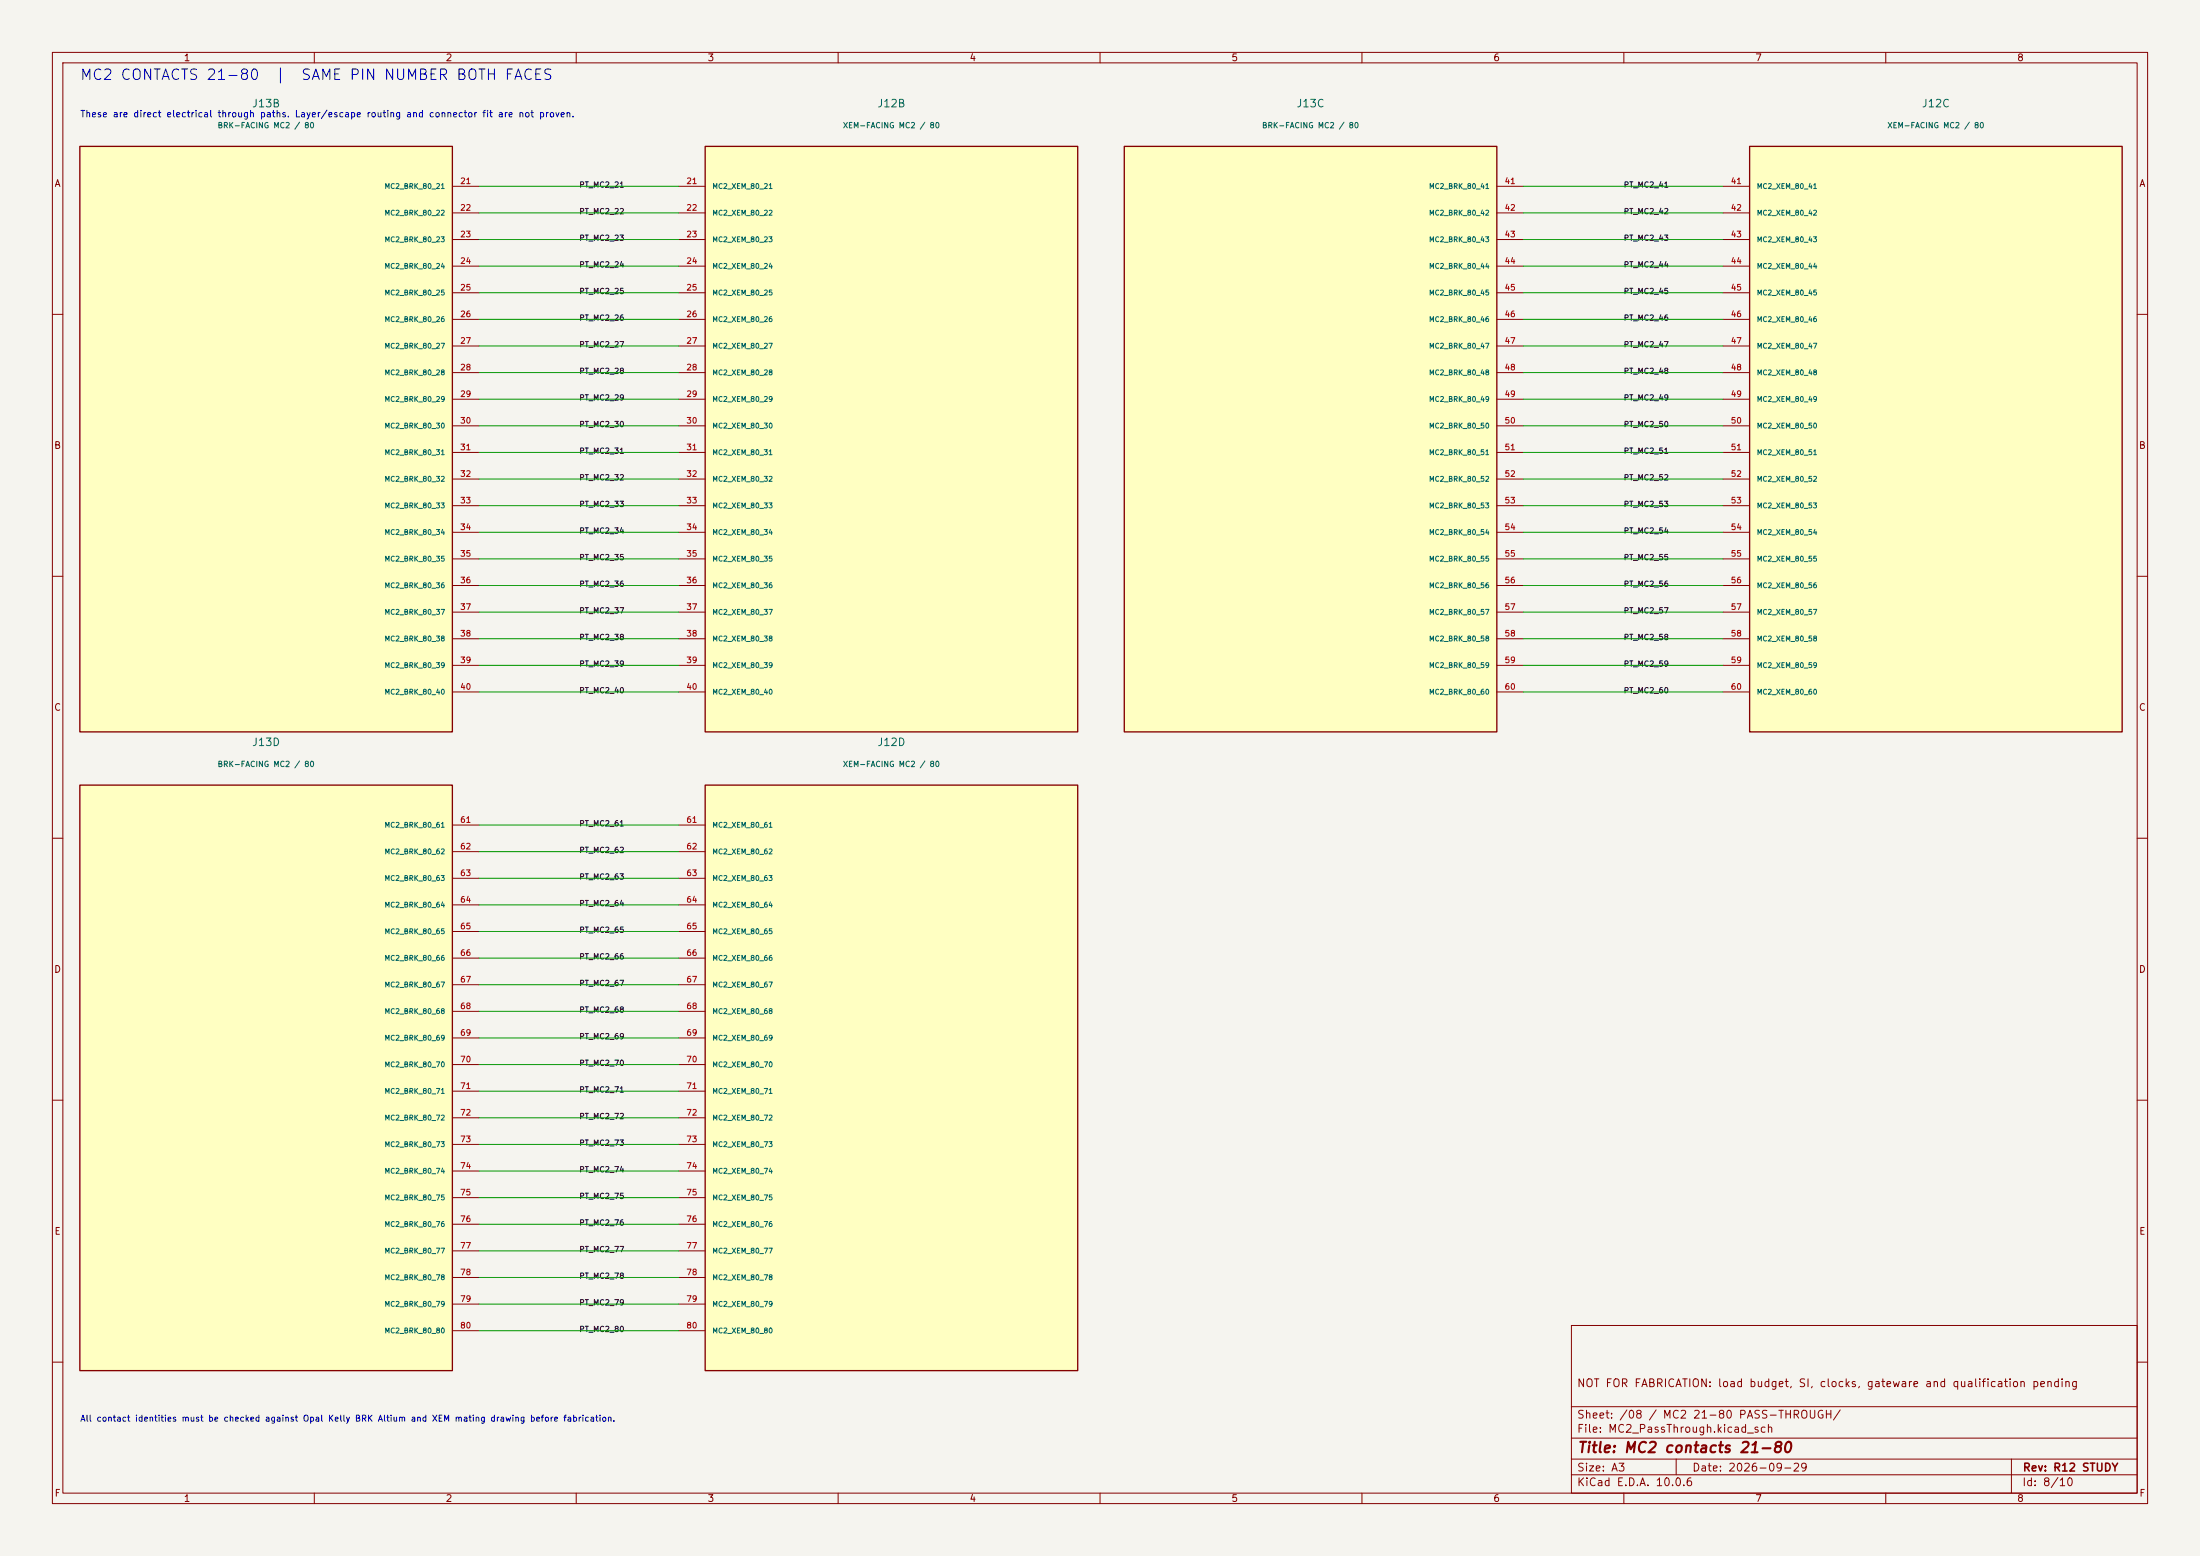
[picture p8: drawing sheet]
(kicad_sch
 (version 20260306)
 (generator "eeschema")
 (generator_version "10.0")
 (paper "A3")
 (title_block
  (title "MC2 contacts 21-80")
  (date "2026-09-29")
  (rev "R12 STUDY")
  (comment 1 "NOT FOR FABRICATION: load budget, SI, clocks, gateware and qualification pending"))
 (lib_symbols
  (symbol "AdapterR12:MC2_BRK_80"
   (pin_names
    (offset 1.27)) (exclude_from_sim yes) (in_bom yes) (on_board yes)
   (property "Reference" "J" (at 0 0 0) (effects (font (size 1.27 1.27))))
   (property "Value" "MC2_BRK_80" (at 0 0 0) (effects (font (size 1.27 1.27))))
   (symbol "MC2_BRK_80_1_1"
    (rectangle (start -35.56 55.88) (end 35.56 -55.88) (stroke (width 0.254) (type default)) (fill (type background)))
    (pin passive line (at 40.64 48.26 180) (length 5.08) (name "VDCIN" (effects (font (size 0.95 0.95)))) (number "1" (effects (font (size 1.1 1.1)))))
    (pin passive line (at 40.64 43.18 180) (length 5.08) (name "VDCIN" (effects (font (size 0.95 0.95)))) (number "2" (effects (font (size 1.1 1.1)))))
    (pin passive line (at 40.64 38.099999999999994 180) (length 5.08) (name "VDCIN" (effects (font (size 0.95 0.95)))) (number "3" (effects (font (size 1.1 1.1)))))
    (pin passive line (at 40.64 33.019999999999996 180) (length 5.08) (name "VDCIN" (effects (font (size 0.95 0.95)))) (number "4" (effects (font (size 1.1 1.1)))))
    (pin passive line (at 40.64 27.939999999999998 180) (length 5.08) (name "SYS_GND" (effects (font (size 0.95 0.95)))) (number "5" (effects (font (size 1.1 1.1)))))
    (pin passive line (at 40.64 22.86 180) (length 5.08) (name "SYS_GND" (effects (font (size 0.95 0.95)))) (number "6" (effects (font (size 1.1 1.1)))))
    (pin passive line (at 40.64 17.779999999999998 180) (length 5.08) (name "SYS_GND" (effects (font (size 0.95 0.95)))) (number "7" (effects (font (size 1.1 1.1)))))
    (pin passive line (at 40.64 12.699999999999996 180) (length 5.08) (name "SYS_GND" (effects (font (size 0.95 0.95)))) (number "8" (effects (font (size 1.1 1.1)))))
    (pin passive line (at 40.64 7.619999999999997 180) (length 5.08) (name "MC2_BRK_80_9" (effects (font (size 0.95 0.95)))) (number "9" (effects (font (size 1.1 1.1)))))
    (pin passive line (at 40.64 2.539999999999999 180) (length 5.08) (name "MC2_BRK_80_10" (effects (font (size 0.95 0.95)))) (number "10" (effects (font (size 1.1 1.1)))))
    (pin passive line (at 40.64 -2.539999999999999 180) (length 5.08) (name "MC2_BRK_80_11" (effects (font (size 0.95 0.95)))) (number "11" (effects (font (size 1.1 1.1)))))
    (pin passive line (at 40.64 -7.6200000000000045 180) (length 5.08) (name "MC2_BRK_80_12" (effects (font (size 0.95 0.95)))) (number "12" (effects (font (size 1.1 1.1)))))
    (pin passive line (at 40.64 -12.700000000000003 180) (length 5.08) (name "MC2_BRK_80_13" (effects (font (size 0.95 0.95)))) (number "13" (effects (font (size 1.1 1.1)))))
    (pin passive line (at 40.64 -17.78000000000001 180) (length 5.08) (name "MC2_BRK_80_14" (effects (font (size 0.95 0.95)))) (number "14" (effects (font (size 1.1 1.1)))))
    (pin passive line (at 40.64 -22.860000000000007 180) (length 5.08) (name "MC2_BRK_80_15" (effects (font (size 0.95 0.95)))) (number "15" (effects (font (size 1.1 1.1)))))
    (pin passive line (at 40.64 -27.940000000000005 180) (length 5.08) (name "MC2_BRK_80_16" (effects (font (size 0.95 0.95)))) (number "16" (effects (font (size 1.1 1.1)))))
    (pin passive line (at 40.64 -33.02 180) (length 5.08) (name "MC2_BRK_80_17" (effects (font (size 0.95 0.95)))) (number "17" (effects (font (size 1.1 1.1)))))
    (pin passive line (at 40.64 -38.1 180) (length 5.08) (name "MC2_BRK_80_18" (effects (font (size 0.95 0.95)))) (number "18" (effects (font (size 1.1 1.1)))))
    (pin passive line (at 40.64 -43.18 180) (length 5.08) (name "MC2_BRK_80_19" (effects (font (size 0.95 0.95)))) (number "19" (effects (font (size 1.1 1.1)))))
    (pin passive line (at 40.64 -48.26 180) (length 5.08) (name "MC2_BRK_80_20" (effects (font (size 0.95 0.95)))) (number "20" (effects (font (size 1.1 1.1))))))
   (symbol "MC2_BRK_80_2_1"
    (rectangle (start -35.56 55.88) (end 35.56 -55.88) (stroke (width 0.254) (type default)) (fill (type background)))
    (pin passive line (at 40.64 48.26 180) (length 5.08) (name "MC2_BRK_80_21" (effects (font (size 0.95 0.95)))) (number "21" (effects (font (size 1.1 1.1)))))
    (pin passive line (at 40.64 43.18 180) (length 5.08) (name "MC2_BRK_80_22" (effects (font (size 0.95 0.95)))) (number "22" (effects (font (size 1.1 1.1)))))
    (pin passive line (at 40.64 38.099999999999994 180) (length 5.08) (name "MC2_BRK_80_23" (effects (font (size 0.95 0.95)))) (number "23" (effects (font (size 1.1 1.1)))))
    (pin passive line (at 40.64 33.019999999999996 180) (length 5.08) (name "MC2_BRK_80_24" (effects (font (size 0.95 0.95)))) (number "24" (effects (font (size 1.1 1.1)))))
    (pin passive line (at 40.64 27.939999999999998 180) (length 5.08) (name "MC2_BRK_80_25" (effects (font (size 0.95 0.95)))) (number "25" (effects (font (size 1.1 1.1)))))
    (pin passive line (at 40.64 22.86 180) (length 5.08) (name "MC2_BRK_80_26" (effects (font (size 0.95 0.95)))) (number "26" (effects (font (size 1.1 1.1)))))
    (pin passive line (at 40.64 17.779999999999998 180) (length 5.08) (name "MC2_BRK_80_27" (effects (font (size 0.95 0.95)))) (number "27" (effects (font (size 1.1 1.1)))))
    (pin passive line (at 40.64 12.699999999999996 180) (length 5.08) (name "MC2_BRK_80_28" (effects (font (size 0.95 0.95)))) (number "28" (effects (font (size 1.1 1.1)))))
    (pin passive line (at 40.64 7.619999999999997 180) (length 5.08) (name "MC2_BRK_80_29" (effects (font (size 0.95 0.95)))) (number "29" (effects (font (size 1.1 1.1)))))
    (pin passive line (at 40.64 2.539999999999999 180) (length 5.08) (name "MC2_BRK_80_30" (effects (font (size 0.95 0.95)))) (number "30" (effects (font (size 1.1 1.1)))))
    (pin passive line (at 40.64 -2.539999999999999 180) (length 5.08) (name "MC2_BRK_80_31" (effects (font (size 0.95 0.95)))) (number "31" (effects (font (size 1.1 1.1)))))
    (pin passive line (at 40.64 -7.6200000000000045 180) (length 5.08) (name "MC2_BRK_80_32" (effects (font (size 0.95 0.95)))) (number "32" (effects (font (size 1.1 1.1)))))
    (pin passive line (at 40.64 -12.700000000000003 180) (length 5.08) (name "MC2_BRK_80_33" (effects (font (size 0.95 0.95)))) (number "33" (effects (font (size 1.1 1.1)))))
    (pin passive line (at 40.64 -17.78000000000001 180) (length 5.08) (name "MC2_BRK_80_34" (effects (font (size 0.95 0.95)))) (number "34" (effects (font (size 1.1 1.1)))))
    (pin passive line (at 40.64 -22.860000000000007 180) (length 5.08) (name "MC2_BRK_80_35" (effects (font (size 0.95 0.95)))) (number "35" (effects (font (size 1.1 1.1)))))
    (pin passive line (at 40.64 -27.940000000000005 180) (length 5.08) (name "MC2_BRK_80_36" (effects (font (size 0.95 0.95)))) (number "36" (effects (font (size 1.1 1.1)))))
    (pin passive line (at 40.64 -33.02 180) (length 5.08) (name "MC2_BRK_80_37" (effects (font (size 0.95 0.95)))) (number "37" (effects (font (size 1.1 1.1)))))
    (pin passive line (at 40.64 -38.1 180) (length 5.08) (name "MC2_BRK_80_38" (effects (font (size 0.95 0.95)))) (number "38" (effects (font (size 1.1 1.1)))))
    (pin passive line (at 40.64 -43.18 180) (length 5.08) (name "MC2_BRK_80_39" (effects (font (size 0.95 0.95)))) (number "39" (effects (font (size 1.1 1.1)))))
    (pin passive line (at 40.64 -48.26 180) (length 5.08) (name "MC2_BRK_80_40" (effects (font (size 0.95 0.95)))) (number "40" (effects (font (size 1.1 1.1))))))
   (symbol "MC2_BRK_80_3_1"
    (rectangle (start -35.56 55.88) (end 35.56 -55.88) (stroke (width 0.254) (type default)) (fill (type background)))
    (pin passive line (at 40.64 48.26 180) (length 5.08) (name "MC2_BRK_80_41" (effects (font (size 0.95 0.95)))) (number "41" (effects (font (size 1.1 1.1)))))
    (pin passive line (at 40.64 43.18 180) (length 5.08) (name "MC2_BRK_80_42" (effects (font (size 0.95 0.95)))) (number "42" (effects (font (size 1.1 1.1)))))
    (pin passive line (at 40.64 38.099999999999994 180) (length 5.08) (name "MC2_BRK_80_43" (effects (font (size 0.95 0.95)))) (number "43" (effects (font (size 1.1 1.1)))))
    (pin passive line (at 40.64 33.019999999999996 180) (length 5.08) (name "MC2_BRK_80_44" (effects (font (size 0.95 0.95)))) (number "44" (effects (font (size 1.1 1.1)))))
    (pin passive line (at 40.64 27.939999999999998 180) (length 5.08) (name "MC2_BRK_80_45" (effects (font (size 0.95 0.95)))) (number "45" (effects (font (size 1.1 1.1)))))
    (pin passive line (at 40.64 22.86 180) (length 5.08) (name "MC2_BRK_80_46" (effects (font (size 0.95 0.95)))) (number "46" (effects (font (size 1.1 1.1)))))
    (pin passive line (at 40.64 17.779999999999998 180) (length 5.08) (name "MC2_BRK_80_47" (effects (font (size 0.95 0.95)))) (number "47" (effects (font (size 1.1 1.1)))))
    (pin passive line (at 40.64 12.699999999999996 180) (length 5.08) (name "MC2_BRK_80_48" (effects (font (size 0.95 0.95)))) (number "48" (effects (font (size 1.1 1.1)))))
    (pin passive line (at 40.64 7.619999999999997 180) (length 5.08) (name "MC2_BRK_80_49" (effects (font (size 0.95 0.95)))) (number "49" (effects (font (size 1.1 1.1)))))
    (pin passive line (at 40.64 2.539999999999999 180) (length 5.08) (name "MC2_BRK_80_50" (effects (font (size 0.95 0.95)))) (number "50" (effects (font (size 1.1 1.1)))))
    (pin passive line (at 40.64 -2.539999999999999 180) (length 5.08) (name "MC2_BRK_80_51" (effects (font (size 0.95 0.95)))) (number "51" (effects (font (size 1.1 1.1)))))
    (pin passive line (at 40.64 -7.6200000000000045 180) (length 5.08) (name "MC2_BRK_80_52" (effects (font (size 0.95 0.95)))) (number "52" (effects (font (size 1.1 1.1)))))
    (pin passive line (at 40.64 -12.700000000000003 180) (length 5.08) (name "MC2_BRK_80_53" (effects (font (size 0.95 0.95)))) (number "53" (effects (font (size 1.1 1.1)))))
    (pin passive line (at 40.64 -17.78000000000001 180) (length 5.08) (name "MC2_BRK_80_54" (effects (font (size 0.95 0.95)))) (number "54" (effects (font (size 1.1 1.1)))))
    (pin passive line (at 40.64 -22.860000000000007 180) (length 5.08) (name "MC2_BRK_80_55" (effects (font (size 0.95 0.95)))) (number "55" (effects (font (size 1.1 1.1)))))
    (pin passive line (at 40.64 -27.940000000000005 180) (length 5.08) (name "MC2_BRK_80_56" (effects (font (size 0.95 0.95)))) (number "56" (effects (font (size 1.1 1.1)))))
    (pin passive line (at 40.64 -33.02 180) (length 5.08) (name "MC2_BRK_80_57" (effects (font (size 0.95 0.95)))) (number "57" (effects (font (size 1.1 1.1)))))
    (pin passive line (at 40.64 -38.1 180) (length 5.08) (name "MC2_BRK_80_58" (effects (font (size 0.95 0.95)))) (number "58" (effects (font (size 1.1 1.1)))))
    (pin passive line (at 40.64 -43.18 180) (length 5.08) (name "MC2_BRK_80_59" (effects (font (size 0.95 0.95)))) (number "59" (effects (font (size 1.1 1.1)))))
    (pin passive line (at 40.64 -48.26 180) (length 5.08) (name "MC2_BRK_80_60" (effects (font (size 0.95 0.95)))) (number "60" (effects (font (size 1.1 1.1))))))
   (symbol "MC2_BRK_80_4_1"
    (rectangle (start -35.56 55.88) (end 35.56 -55.88) (stroke (width 0.254) (type default)) (fill (type background)))
    (pin passive line (at 40.64 48.26 180) (length 5.08) (name "MC2_BRK_80_61" (effects (font (size 0.95 0.95)))) (number "61" (effects (font (size 1.1 1.1)))))
    (pin passive line (at 40.64 43.18 180) (length 5.08) (name "MC2_BRK_80_62" (effects (font (size 0.95 0.95)))) (number "62" (effects (font (size 1.1 1.1)))))
    (pin passive line (at 40.64 38.099999999999994 180) (length 5.08) (name "MC2_BRK_80_63" (effects (font (size 0.95 0.95)))) (number "63" (effects (font (size 1.1 1.1)))))
    (pin passive line (at 40.64 33.019999999999996 180) (length 5.08) (name "MC2_BRK_80_64" (effects (font (size 0.95 0.95)))) (number "64" (effects (font (size 1.1 1.1)))))
    (pin passive line (at 40.64 27.939999999999998 180) (length 5.08) (name "MC2_BRK_80_65" (effects (font (size 0.95 0.95)))) (number "65" (effects (font (size 1.1 1.1)))))
    (pin passive line (at 40.64 22.86 180) (length 5.08) (name "MC2_BRK_80_66" (effects (font (size 0.95 0.95)))) (number "66" (effects (font (size 1.1 1.1)))))
    (pin passive line (at 40.64 17.779999999999998 180) (length 5.08) (name "MC2_BRK_80_67" (effects (font (size 0.95 0.95)))) (number "67" (effects (font (size 1.1 1.1)))))
    (pin passive line (at 40.64 12.699999999999996 180) (length 5.08) (name "MC2_BRK_80_68" (effects (font (size 0.95 0.95)))) (number "68" (effects (font (size 1.1 1.1)))))
    (pin passive line (at 40.64 7.619999999999997 180) (length 5.08) (name "MC2_BRK_80_69" (effects (font (size 0.95 0.95)))) (number "69" (effects (font (size 1.1 1.1)))))
    (pin passive line (at 40.64 2.539999999999999 180) (length 5.08) (name "MC2_BRK_80_70" (effects (font (size 0.95 0.95)))) (number "70" (effects (font (size 1.1 1.1)))))
    (pin passive line (at 40.64 -2.539999999999999 180) (length 5.08) (name "MC2_BRK_80_71" (effects (font (size 0.95 0.95)))) (number "71" (effects (font (size 1.1 1.1)))))
    (pin passive line (at 40.64 -7.6200000000000045 180) (length 5.08) (name "MC2_BRK_80_72" (effects (font (size 0.95 0.95)))) (number "72" (effects (font (size 1.1 1.1)))))
    (pin passive line (at 40.64 -12.700000000000003 180) (length 5.08) (name "MC2_BRK_80_73" (effects (font (size 0.95 0.95)))) (number "73" (effects (font (size 1.1 1.1)))))
    (pin passive line (at 40.64 -17.78000000000001 180) (length 5.08) (name "MC2_BRK_80_74" (effects (font (size 0.95 0.95)))) (number "74" (effects (font (size 1.1 1.1)))))
    (pin passive line (at 40.64 -22.860000000000007 180) (length 5.08) (name "MC2_BRK_80_75" (effects (font (size 0.95 0.95)))) (number "75" (effects (font (size 1.1 1.1)))))
    (pin passive line (at 40.64 -27.940000000000005 180) (length 5.08) (name "MC2_BRK_80_76" (effects (font (size 0.95 0.95)))) (number "76" (effects (font (size 1.1 1.1)))))
    (pin passive line (at 40.64 -33.02 180) (length 5.08) (name "MC2_BRK_80_77" (effects (font (size 0.95 0.95)))) (number "77" (effects (font (size 1.1 1.1)))))
    (pin passive line (at 40.64 -38.1 180) (length 5.08) (name "MC2_BRK_80_78" (effects (font (size 0.95 0.95)))) (number "78" (effects (font (size 1.1 1.1)))))
    (pin passive line (at 40.64 -43.18 180) (length 5.08) (name "MC2_BRK_80_79" (effects (font (size 0.95 0.95)))) (number "79" (effects (font (size 1.1 1.1)))))
    (pin passive line (at 40.64 -48.26 180) (length 5.08) (name "MC2_BRK_80_80" (effects (font (size 0.95 0.95)))) (number "80" (effects (font (size 1.1 1.1)))))))
  (symbol "AdapterR12:MC2_XEM_80"
   (pin_names
    (offset 1.27)) (exclude_from_sim yes) (in_bom yes) (on_board yes)
   (property "Reference" "J" (at 0 0 0) (effects (font (size 1.27 1.27))))
   (property "Value" "MC2_XEM_80" (at 0 0 0) (effects (font (size 1.27 1.27))))
   (symbol "MC2_XEM_80_1_1"
    (rectangle (start -35.56 55.88) (end 35.56 -55.88) (stroke (width 0.254) (type default)) (fill (type background)))
    (pin passive line (at -40.64 48.26 0) (length 5.08) (name "VDCIN" (effects (font (size 0.95 0.95)))) (number "1" (effects (font (size 1.1 1.1)))))
    (pin passive line (at -40.64 43.18 0) (length 5.08) (name "VDCIN" (effects (font (size 0.95 0.95)))) (number "2" (effects (font (size 1.1 1.1)))))
    (pin passive line (at -40.64 38.099999999999994 0) (length 5.08) (name "VDCIN" (effects (font (size 0.95 0.95)))) (number "3" (effects (font (size 1.1 1.1)))))
    (pin passive line (at -40.64 33.019999999999996 0) (length 5.08) (name "VDCIN" (effects (font (size 0.95 0.95)))) (number "4" (effects (font (size 1.1 1.1)))))
    (pin passive line (at -40.64 27.939999999999998 0) (length 5.08) (name "SYS_GND" (effects (font (size 0.95 0.95)))) (number "5" (effects (font (size 1.1 1.1)))))
    (pin passive line (at -40.64 22.86 0) (length 5.08) (name "SYS_GND" (effects (font (size 0.95 0.95)))) (number "6" (effects (font (size 1.1 1.1)))))
    (pin passive line (at -40.64 17.779999999999998 0) (length 5.08) (name "SYS_GND" (effects (font (size 0.95 0.95)))) (number "7" (effects (font (size 1.1 1.1)))))
    (pin passive line (at -40.64 12.699999999999996 0) (length 5.08) (name "SYS_GND" (effects (font (size 0.95 0.95)))) (number "8" (effects (font (size 1.1 1.1)))))
    (pin passive line (at -40.64 7.619999999999997 0) (length 5.08) (name "MC2_XEM_80_9" (effects (font (size 0.95 0.95)))) (number "9" (effects (font (size 1.1 1.1)))))
    (pin passive line (at -40.64 2.539999999999999 0) (length 5.08) (name "MC2_XEM_80_10" (effects (font (size 0.95 0.95)))) (number "10" (effects (font (size 1.1 1.1)))))
    (pin passive line (at -40.64 -2.539999999999999 0) (length 5.08) (name "MC2_XEM_80_11" (effects (font (size 0.95 0.95)))) (number "11" (effects (font (size 1.1 1.1)))))
    (pin passive line (at -40.64 -7.6200000000000045 0) (length 5.08) (name "MC2_XEM_80_12" (effects (font (size 0.95 0.95)))) (number "12" (effects (font (size 1.1 1.1)))))
    (pin passive line (at -40.64 -12.700000000000003 0) (length 5.08) (name "MC2_XEM_80_13" (effects (font (size 0.95 0.95)))) (number "13" (effects (font (size 1.1 1.1)))))
    (pin passive line (at -40.64 -17.78000000000001 0) (length 5.08) (name "MC2_XEM_80_14" (effects (font (size 0.95 0.95)))) (number "14" (effects (font (size 1.1 1.1)))))
    (pin passive line (at -40.64 -22.860000000000007 0) (length 5.08) (name "MC2_XEM_80_15" (effects (font (size 0.95 0.95)))) (number "15" (effects (font (size 1.1 1.1)))))
    (pin passive line (at -40.64 -27.940000000000005 0) (length 5.08) (name "MC2_XEM_80_16" (effects (font (size 0.95 0.95)))) (number "16" (effects (font (size 1.1 1.1)))))
    (pin passive line (at -40.64 -33.02 0) (length 5.08) (name "MC2_XEM_80_17" (effects (font (size 0.95 0.95)))) (number "17" (effects (font (size 1.1 1.1)))))
    (pin passive line (at -40.64 -38.1 0) (length 5.08) (name "MC2_XEM_80_18" (effects (font (size 0.95 0.95)))) (number "18" (effects (font (size 1.1 1.1)))))
    (pin passive line (at -40.64 -43.18 0) (length 5.08) (name "MC2_XEM_80_19" (effects (font (size 0.95 0.95)))) (number "19" (effects (font (size 1.1 1.1)))))
    (pin passive line (at -40.64 -48.26 0) (length 5.08) (name "MC2_XEM_80_20" (effects (font (size 0.95 0.95)))) (number "20" (effects (font (size 1.1 1.1))))))
   (symbol "MC2_XEM_80_2_1"
    (rectangle (start -35.56 55.88) (end 35.56 -55.88) (stroke (width 0.254) (type default)) (fill (type background)))
    (pin passive line (at -40.64 48.26 0) (length 5.08) (name "MC2_XEM_80_21" (effects (font (size 0.95 0.95)))) (number "21" (effects (font (size 1.1 1.1)))))
    (pin passive line (at -40.64 43.18 0) (length 5.08) (name "MC2_XEM_80_22" (effects (font (size 0.95 0.95)))) (number "22" (effects (font (size 1.1 1.1)))))
    (pin passive line (at -40.64 38.099999999999994 0) (length 5.08) (name "MC2_XEM_80_23" (effects (font (size 0.95 0.95)))) (number "23" (effects (font (size 1.1 1.1)))))
    (pin passive line (at -40.64 33.019999999999996 0) (length 5.08) (name "MC2_XEM_80_24" (effects (font (size 0.95 0.95)))) (number "24" (effects (font (size 1.1 1.1)))))
    (pin passive line (at -40.64 27.939999999999998 0) (length 5.08) (name "MC2_XEM_80_25" (effects (font (size 0.95 0.95)))) (number "25" (effects (font (size 1.1 1.1)))))
    (pin passive line (at -40.64 22.86 0) (length 5.08) (name "MC2_XEM_80_26" (effects (font (size 0.95 0.95)))) (number "26" (effects (font (size 1.1 1.1)))))
    (pin passive line (at -40.64 17.779999999999998 0) (length 5.08) (name "MC2_XEM_80_27" (effects (font (size 0.95 0.95)))) (number "27" (effects (font (size 1.1 1.1)))))
    (pin passive line (at -40.64 12.699999999999996 0) (length 5.08) (name "MC2_XEM_80_28" (effects (font (size 0.95 0.95)))) (number "28" (effects (font (size 1.1 1.1)))))
    (pin passive line (at -40.64 7.619999999999997 0) (length 5.08) (name "MC2_XEM_80_29" (effects (font (size 0.95 0.95)))) (number "29" (effects (font (size 1.1 1.1)))))
    (pin passive line (at -40.64 2.539999999999999 0) (length 5.08) (name "MC2_XEM_80_30" (effects (font (size 0.95 0.95)))) (number "30" (effects (font (size 1.1 1.1)))))
    (pin passive line (at -40.64 -2.539999999999999 0) (length 5.08) (name "MC2_XEM_80_31" (effects (font (size 0.95 0.95)))) (number "31" (effects (font (size 1.1 1.1)))))
    (pin passive line (at -40.64 -7.6200000000000045 0) (length 5.08) (name "MC2_XEM_80_32" (effects (font (size 0.95 0.95)))) (number "32" (effects (font (size 1.1 1.1)))))
    (pin passive line (at -40.64 -12.700000000000003 0) (length 5.08) (name "MC2_XEM_80_33" (effects (font (size 0.95 0.95)))) (number "33" (effects (font (size 1.1 1.1)))))
    (pin passive line (at -40.64 -17.78000000000001 0) (length 5.08) (name "MC2_XEM_80_34" (effects (font (size 0.95 0.95)))) (number "34" (effects (font (size 1.1 1.1)))))
    (pin passive line (at -40.64 -22.860000000000007 0) (length 5.08) (name "MC2_XEM_80_35" (effects (font (size 0.95 0.95)))) (number "35" (effects (font (size 1.1 1.1)))))
    (pin passive line (at -40.64 -27.940000000000005 0) (length 5.08) (name "MC2_XEM_80_36" (effects (font (size 0.95 0.95)))) (number "36" (effects (font (size 1.1 1.1)))))
    (pin passive line (at -40.64 -33.02 0) (length 5.08) (name "MC2_XEM_80_37" (effects (font (size 0.95 0.95)))) (number "37" (effects (font (size 1.1 1.1)))))
    (pin passive line (at -40.64 -38.1 0) (length 5.08) (name "MC2_XEM_80_38" (effects (font (size 0.95 0.95)))) (number "38" (effects (font (size 1.1 1.1)))))
    (pin passive line (at -40.64 -43.18 0) (length 5.08) (name "MC2_XEM_80_39" (effects (font (size 0.95 0.95)))) (number "39" (effects (font (size 1.1 1.1)))))
    (pin passive line (at -40.64 -48.26 0) (length 5.08) (name "MC2_XEM_80_40" (effects (font (size 0.95 0.95)))) (number "40" (effects (font (size 1.1 1.1))))))
   (symbol "MC2_XEM_80_3_1"
    (rectangle (start -35.56 55.88) (end 35.56 -55.88) (stroke (width 0.254) (type default)) (fill (type background)))
    (pin passive line (at -40.64 48.26 0) (length 5.08) (name "MC2_XEM_80_41" (effects (font (size 0.95 0.95)))) (number "41" (effects (font (size 1.1 1.1)))))
    (pin passive line (at -40.64 43.18 0) (length 5.08) (name "MC2_XEM_80_42" (effects (font (size 0.95 0.95)))) (number "42" (effects (font (size 1.1 1.1)))))
    (pin passive line (at -40.64 38.099999999999994 0) (length 5.08) (name "MC2_XEM_80_43" (effects (font (size 0.95 0.95)))) (number "43" (effects (font (size 1.1 1.1)))))
    (pin passive line (at -40.64 33.019999999999996 0) (length 5.08) (name "MC2_XEM_80_44" (effects (font (size 0.95 0.95)))) (number "44" (effects (font (size 1.1 1.1)))))
    (pin passive line (at -40.64 27.939999999999998 0) (length 5.08) (name "MC2_XEM_80_45" (effects (font (size 0.95 0.95)))) (number "45" (effects (font (size 1.1 1.1)))))
    (pin passive line (at -40.64 22.86 0) (length 5.08) (name "MC2_XEM_80_46" (effects (font (size 0.95 0.95)))) (number "46" (effects (font (size 1.1 1.1)))))
    (pin passive line (at -40.64 17.779999999999998 0) (length 5.08) (name "MC2_XEM_80_47" (effects (font (size 0.95 0.95)))) (number "47" (effects (font (size 1.1 1.1)))))
    (pin passive line (at -40.64 12.699999999999996 0) (length 5.08) (name "MC2_XEM_80_48" (effects (font (size 0.95 0.95)))) (number "48" (effects (font (size 1.1 1.1)))))
    (pin passive line (at -40.64 7.619999999999997 0) (length 5.08) (name "MC2_XEM_80_49" (effects (font (size 0.95 0.95)))) (number "49" (effects (font (size 1.1 1.1)))))
    (pin passive line (at -40.64 2.539999999999999 0) (length 5.08) (name "MC2_XEM_80_50" (effects (font (size 0.95 0.95)))) (number "50" (effects (font (size 1.1 1.1)))))
    (pin passive line (at -40.64 -2.539999999999999 0) (length 5.08) (name "MC2_XEM_80_51" (effects (font (size 0.95 0.95)))) (number "51" (effects (font (size 1.1 1.1)))))
    (pin passive line (at -40.64 -7.6200000000000045 0) (length 5.08) (name "MC2_XEM_80_52" (effects (font (size 0.95 0.95)))) (number "52" (effects (font (size 1.1 1.1)))))
    (pin passive line (at -40.64 -12.700000000000003 0) (length 5.08) (name "MC2_XEM_80_53" (effects (font (size 0.95 0.95)))) (number "53" (effects (font (size 1.1 1.1)))))
    (pin passive line (at -40.64 -17.78000000000001 0) (length 5.08) (name "MC2_XEM_80_54" (effects (font (size 0.95 0.95)))) (number "54" (effects (font (size 1.1 1.1)))))
    (pin passive line (at -40.64 -22.860000000000007 0) (length 5.08) (name "MC2_XEM_80_55" (effects (font (size 0.95 0.95)))) (number "55" (effects (font (size 1.1 1.1)))))
    (pin passive line (at -40.64 -27.940000000000005 0) (length 5.08) (name "MC2_XEM_80_56" (effects (font (size 0.95 0.95)))) (number "56" (effects (font (size 1.1 1.1)))))
    (pin passive line (at -40.64 -33.02 0) (length 5.08) (name "MC2_XEM_80_57" (effects (font (size 0.95 0.95)))) (number "57" (effects (font (size 1.1 1.1)))))
    (pin passive line (at -40.64 -38.1 0) (length 5.08) (name "MC2_XEM_80_58" (effects (font (size 0.95 0.95)))) (number "58" (effects (font (size 1.1 1.1)))))
    (pin passive line (at -40.64 -43.18 0) (length 5.08) (name "MC2_XEM_80_59" (effects (font (size 0.95 0.95)))) (number "59" (effects (font (size 1.1 1.1)))))
    (pin passive line (at -40.64 -48.26 0) (length 5.08) (name "MC2_XEM_80_60" (effects (font (size 0.95 0.95)))) (number "60" (effects (font (size 1.1 1.1))))))
   (symbol "MC2_XEM_80_4_1"
    (rectangle (start -35.56 55.88) (end 35.56 -55.88) (stroke (width 0.254) (type default)) (fill (type background)))
    (pin passive line (at -40.64 48.26 0) (length 5.08) (name "MC2_XEM_80_61" (effects (font (size 0.95 0.95)))) (number "61" (effects (font (size 1.1 1.1)))))
    (pin passive line (at -40.64 43.18 0) (length 5.08) (name "MC2_XEM_80_62" (effects (font (size 0.95 0.95)))) (number "62" (effects (font (size 1.1 1.1)))))
    (pin passive line (at -40.64 38.099999999999994 0) (length 5.08) (name "MC2_XEM_80_63" (effects (font (size 0.95 0.95)))) (number "63" (effects (font (size 1.1 1.1)))))
    (pin passive line (at -40.64 33.019999999999996 0) (length 5.08) (name "MC2_XEM_80_64" (effects (font (size 0.95 0.95)))) (number "64" (effects (font (size 1.1 1.1)))))
    (pin passive line (at -40.64 27.939999999999998 0) (length 5.08) (name "MC2_XEM_80_65" (effects (font (size 0.95 0.95)))) (number "65" (effects (font (size 1.1 1.1)))))
    (pin passive line (at -40.64 22.86 0) (length 5.08) (name "MC2_XEM_80_66" (effects (font (size 0.95 0.95)))) (number "66" (effects (font (size 1.1 1.1)))))
    (pin passive line (at -40.64 17.779999999999998 0) (length 5.08) (name "MC2_XEM_80_67" (effects (font (size 0.95 0.95)))) (number "67" (effects (font (size 1.1 1.1)))))
    (pin passive line (at -40.64 12.699999999999996 0) (length 5.08) (name "MC2_XEM_80_68" (effects (font (size 0.95 0.95)))) (number "68" (effects (font (size 1.1 1.1)))))
    (pin passive line (at -40.64 7.619999999999997 0) (length 5.08) (name "MC2_XEM_80_69" (effects (font (size 0.95 0.95)))) (number "69" (effects (font (size 1.1 1.1)))))
    (pin passive line (at -40.64 2.539999999999999 0) (length 5.08) (name "MC2_XEM_80_70" (effects (font (size 0.95 0.95)))) (number "70" (effects (font (size 1.1 1.1)))))
    (pin passive line (at -40.64 -2.539999999999999 0) (length 5.08) (name "MC2_XEM_80_71" (effects (font (size 0.95 0.95)))) (number "71" (effects (font (size 1.1 1.1)))))
    (pin passive line (at -40.64 -7.6200000000000045 0) (length 5.08) (name "MC2_XEM_80_72" (effects (font (size 0.95 0.95)))) (number "72" (effects (font (size 1.1 1.1)))))
    (pin passive line (at -40.64 -12.700000000000003 0) (length 5.08) (name "MC2_XEM_80_73" (effects (font (size 0.95 0.95)))) (number "73" (effects (font (size 1.1 1.1)))))
    (pin passive line (at -40.64 -17.78000000000001 0) (length 5.08) (name "MC2_XEM_80_74" (effects (font (size 0.95 0.95)))) (number "74" (effects (font (size 1.1 1.1)))))
    (pin passive line (at -40.64 -22.860000000000007 0) (length 5.08) (name "MC2_XEM_80_75" (effects (font (size 0.95 0.95)))) (number "75" (effects (font (size 1.1 1.1)))))
    (pin passive line (at -40.64 -27.940000000000005 0) (length 5.08) (name "MC2_XEM_80_76" (effects (font (size 0.95 0.95)))) (number "76" (effects (font (size 1.1 1.1)))))
    (pin passive line (at -40.64 -33.02 0) (length 5.08) (name "MC2_XEM_80_77" (effects (font (size 0.95 0.95)))) (number "77" (effects (font (size 1.1 1.1)))))
    (pin passive line (at -40.64 -38.1 0) (length 5.08) (name "MC2_XEM_80_78" (effects (font (size 0.95 0.95)))) (number "78" (effects (font (size 1.1 1.1)))))
    (pin passive line (at -40.64 -43.18 0) (length 5.08) (name "MC2_XEM_80_79" (effects (font (size 0.95 0.95)))) (number "79" (effects (font (size 1.1 1.1)))))
    (pin passive line (at -40.64 -48.26 0) (length 5.08) (name "MC2_XEM_80_80" (effects (font (size 0.95 0.95)))) (number "80" (effects (font (size 1.1 1.1))))))))
 (text "MC2 CONTACTS 21-80  |  SAME PIN NUMBER BOTH FACES" (at 15.24 14.5 0) (effects (font (size 2.0 2.0)) (justify left)))
 (text "These are direct electrical through paths. Layer/escape routing and connector fit are not proven." (at 15.24 22 0) (effects (font (size 1.25 1.25)) (justify left)))
 (symbol
  (lib_id "AdapterR12:MC2_BRK_80") (at 50.8 83.82 0) (unit 2) (exclude_from_sim yes) (in_bom yes) (on_board yes) (dnp no)
  (property "Reference" "J13" (at 50.8 19.73999999999999 0) (effects (font (size 1.45 1.45))))
  (property "Value" "BRK-FACING MC2 / 80" (at 50.8 23.93999999999999 0) (effects (font (size 1.04 1.04))))
  (property "Footprint" "AdapterR8:BSE_040_01_Bottom_SamtecDrawing" (at 50.8 83.82 0) (hide yes) (effects (font (size 1.27 1.27))))
  (property "Status" "R12 SINGLE-LINK STUDY / not fabrication-qualified" (at 50.8 83.82 0) (hide yes) (effects (font (size 1.27 1.27)))) (pin "21") (pin "22") (pin "23") (pin "24") (pin "25") (pin "26") (pin "27") (pin "28") (pin "29") (pin "30") (pin "31") (pin "32") (pin "33") (pin "34") (pin "35") (pin "36") (pin "37") (pin "38") (pin "39") (pin "40"))
 (symbol
  (lib_id "AdapterR12:MC2_XEM_80") (at 170.18 83.82 0) (unit 2) (exclude_from_sim yes) (in_bom yes) (on_board yes) (dnp no)
  (property "Reference" "J12" (at 170.18 19.73999999999999 0) (effects (font (size 1.45 1.45))))
  (property "Value" "XEM-FACING MC2 / 80" (at 170.18 23.93999999999999 0) (effects (font (size 1.04 1.04))))
  (property "Footprint" "AdapterR8:BTE_040_01_Top_OpalKelly" (at 170.18 83.82 0) (hide yes) (effects (font (size 1.27 1.27))))
  (property "Status" "R12 SINGLE-LINK STUDY / not fabrication-qualified" (at 170.18 83.82 0) (hide yes) (effects (font (size 1.27 1.27)))) (pin "21") (pin "22") (pin "23") (pin "24") (pin "25") (pin "26") (pin "27") (pin "28") (pin "29") (pin "30") (pin "31") (pin "32") (pin "33") (pin "34") (pin "35") (pin "36") (pin "37") (pin "38") (pin "39") (pin "40"))
 (wire (pts (xy 91.44 35.56) (xy 129.54 35.56)) (stroke (width 0) (type default)))
 (label "PT_MC2_21" (at 110.49 35.56 0) (effects (font (size 1.04 1.04)) (justify left)))
 (wire (pts (xy 91.44 40.64) (xy 129.54 40.64)) (stroke (width 0) (type default)))
 (label "PT_MC2_22" (at 110.49 40.64 0) (effects (font (size 1.04 1.04)) (justify left)))
 (wire (pts (xy 91.44 45.72) (xy 129.54 45.72)) (stroke (width 0) (type default)))
 (label "PT_MC2_23" (at 110.49 45.72 0) (effects (font (size 1.04 1.04)) (justify left)))
 (wire (pts (xy 91.44 50.8) (xy 129.54 50.8)) (stroke (width 0) (type default)))
 (label "PT_MC2_24" (at 110.49 50.8 0) (effects (font (size 1.04 1.04)) (justify left)))
 (wire (pts (xy 91.44 55.88) (xy 129.54 55.88)) (stroke (width 0) (type default)))
 (label "PT_MC2_25" (at 110.49 55.88 0) (effects (font (size 1.04 1.04)) (justify left)))
 (wire (pts (xy 91.44 60.96) (xy 129.54 60.96)) (stroke (width 0) (type default)))
 (label "PT_MC2_26" (at 110.49 60.96 0) (effects (font (size 1.04 1.04)) (justify left)))
 (wire (pts (xy 91.44 66.04) (xy 129.54 66.04)) (stroke (width 0) (type default)))
 (label "PT_MC2_27" (at 110.49 66.04 0) (effects (font (size 1.04 1.04)) (justify left)))
 (wire (pts (xy 91.44 71.12) (xy 129.54 71.12)) (stroke (width 0) (type default)))
 (label "PT_MC2_28" (at 110.49 71.12 0) (effects (font (size 1.04 1.04)) (justify left)))
 (wire (pts (xy 91.44 76.2) (xy 129.54 76.2)) (stroke (width 0) (type default)))
 (label "PT_MC2_29" (at 110.49 76.2 0) (effects (font (size 1.04 1.04)) (justify left)))
 (wire (pts (xy 91.44 81.28) (xy 129.54 81.28)) (stroke (width 0) (type default)))
 (label "PT_MC2_30" (at 110.49 81.28 0) (effects (font (size 1.04 1.04)) (justify left)))
 (wire (pts (xy 91.44 86.36) (xy 129.54 86.36)) (stroke (width 0) (type default)))
 (label "PT_MC2_31" (at 110.49 86.36 0) (effects (font (size 1.04 1.04)) (justify left)))
 (wire (pts (xy 91.44 91.44) (xy 129.54 91.44)) (stroke (width 0) (type default)))
 (label "PT_MC2_32" (at 110.49 91.44 0) (effects (font (size 1.04 1.04)) (justify left)))
 (wire (pts (xy 91.44 96.52) (xy 129.54 96.52)) (stroke (width 0) (type default)))
 (label "PT_MC2_33" (at 110.49 96.52 0) (effects (font (size 1.04 1.04)) (justify left)))
 (wire (pts (xy 91.44 101.6) (xy 129.54 101.6)) (stroke (width 0) (type default)))
 (label "PT_MC2_34" (at 110.49 101.6 0) (effects (font (size 1.04 1.04)) (justify left)))
 (wire (pts (xy 91.44 106.68) (xy 129.54 106.68)) (stroke (width 0) (type default)))
 (label "PT_MC2_35" (at 110.49 106.68 0) (effects (font (size 1.04 1.04)) (justify left)))
 (wire (pts (xy 91.44 111.76) (xy 129.54 111.76)) (stroke (width 0) (type default)))
 (label "PT_MC2_36" (at 110.49 111.76 0) (effects (font (size 1.04 1.04)) (justify left)))
 (wire (pts (xy 91.44 116.84) (xy 129.54 116.84)) (stroke (width 0) (type default)))
 (label "PT_MC2_37" (at 110.49 116.84 0) (effects (font (size 1.04 1.04)) (justify left)))
 (wire (pts (xy 91.44 121.92) (xy 129.54 121.92)) (stroke (width 0) (type default)))
 (label "PT_MC2_38" (at 110.49 121.92 0) (effects (font (size 1.04 1.04)) (justify left)))
 (wire (pts (xy 91.44 127.0) (xy 129.54 127.0)) (stroke (width 0) (type default)))
 (label "PT_MC2_39" (at 110.49 127.0 0) (effects (font (size 1.04 1.04)) (justify left)))
 (wire (pts (xy 91.44 132.08) (xy 129.54 132.08)) (stroke (width 0) (type default)))
 (label "PT_MC2_40" (at 110.49 132.08 0) (effects (font (size 1.04 1.04)) (justify left)))
 (symbol
  (lib_id "AdapterR12:MC2_BRK_80") (at 250.19 83.82 0) (unit 3) (exclude_from_sim yes) (in_bom yes) (on_board yes) (dnp no)
  (property "Reference" "J13" (at 250.19 19.73999999999999 0) (effects (font (size 1.45 1.45))))
  (property "Value" "BRK-FACING MC2 / 80" (at 250.19 23.93999999999999 0) (effects (font (size 1.04 1.04))))
  (property "Footprint" "AdapterR8:BSE_040_01_Bottom_SamtecDrawing" (at 250.19 83.82 0) (hide yes) (effects (font (size 1.27 1.27))))
  (property "Status" "R12 SINGLE-LINK STUDY / not fabrication-qualified" (at 250.19 83.82 0) (hide yes) (effects (font (size 1.27 1.27)))) (pin "41") (pin "42") (pin "43") (pin "44") (pin "45") (pin "46") (pin "47") (pin "48") (pin "49") (pin "50") (pin "51") (pin "52") (pin "53") (pin "54") (pin "55") (pin "56") (pin "57") (pin "58") (pin "59") (pin "60"))
 (symbol
  (lib_id "AdapterR12:MC2_XEM_80") (at 369.57 83.82 0) (unit 3) (exclude_from_sim yes) (in_bom yes) (on_board yes) (dnp no)
  (property "Reference" "J12" (at 369.57 19.73999999999999 0) (effects (font (size 1.45 1.45))))
  (property "Value" "XEM-FACING MC2 / 80" (at 369.57 23.93999999999999 0) (effects (font (size 1.04 1.04))))
  (property "Footprint" "AdapterR8:BTE_040_01_Top_OpalKelly" (at 369.57 83.82 0) (hide yes) (effects (font (size 1.27 1.27))))
  (property "Status" "R12 SINGLE-LINK STUDY / not fabrication-qualified" (at 369.57 83.82 0) (hide yes) (effects (font (size 1.27 1.27)))) (pin "41") (pin "42") (pin "43") (pin "44") (pin "45") (pin "46") (pin "47") (pin "48") (pin "49") (pin "50") (pin "51") (pin "52") (pin "53") (pin "54") (pin "55") (pin "56") (pin "57") (pin "58") (pin "59") (pin "60"))
 (wire (pts (xy 290.83 35.56) (xy 328.93 35.56)) (stroke (width 0) (type default)))
 (label "PT_MC2_41" (at 309.88 35.56 0) (effects (font (size 1.04 1.04)) (justify left)))
 (wire (pts (xy 290.83 40.64) (xy 328.93 40.64)) (stroke (width 0) (type default)))
 (label "PT_MC2_42" (at 309.88 40.64 0) (effects (font (size 1.04 1.04)) (justify left)))
 (wire (pts (xy 290.83 45.72) (xy 328.93 45.72)) (stroke (width 0) (type default)))
 (label "PT_MC2_43" (at 309.88 45.72 0) (effects (font (size 1.04 1.04)) (justify left)))
 (wire (pts (xy 290.83 50.8) (xy 328.93 50.8)) (stroke (width 0) (type default)))
 (label "PT_MC2_44" (at 309.88 50.8 0) (effects (font (size 1.04 1.04)) (justify left)))
 (wire (pts (xy 290.83 55.88) (xy 328.93 55.88)) (stroke (width 0) (type default)))
 (label "PT_MC2_45" (at 309.88 55.88 0) (effects (font (size 1.04 1.04)) (justify left)))
 (wire (pts (xy 290.83 60.96) (xy 328.93 60.96)) (stroke (width 0) (type default)))
 (label "PT_MC2_46" (at 309.88 60.96 0) (effects (font (size 1.04 1.04)) (justify left)))
 (wire (pts (xy 290.83 66.04) (xy 328.93 66.04)) (stroke (width 0) (type default)))
 (label "PT_MC2_47" (at 309.88 66.04 0) (effects (font (size 1.04 1.04)) (justify left)))
 (wire (pts (xy 290.83 71.12) (xy 328.93 71.12)) (stroke (width 0) (type default)))
 (label "PT_MC2_48" (at 309.88 71.12 0) (effects (font (size 1.04 1.04)) (justify left)))
 (wire (pts (xy 290.83 76.2) (xy 328.93 76.2)) (stroke (width 0) (type default)))
 (label "PT_MC2_49" (at 309.88 76.2 0) (effects (font (size 1.04 1.04)) (justify left)))
 (wire (pts (xy 290.83 81.28) (xy 328.93 81.28)) (stroke (width 0) (type default)))
 (label "PT_MC2_50" (at 309.88 81.28 0) (effects (font (size 1.04 1.04)) (justify left)))
 (wire (pts (xy 290.83 86.36) (xy 328.93 86.36)) (stroke (width 0) (type default)))
 (label "PT_MC2_51" (at 309.88 86.36 0) (effects (font (size 1.04 1.04)) (justify left)))
 (wire (pts (xy 290.83 91.44) (xy 328.93 91.44)) (stroke (width 0) (type default)))
 (label "PT_MC2_52" (at 309.88 91.44 0) (effects (font (size 1.04 1.04)) (justify left)))
 (wire (pts (xy 290.83 96.52) (xy 328.93 96.52)) (stroke (width 0) (type default)))
 (label "PT_MC2_53" (at 309.88 96.52 0) (effects (font (size 1.04 1.04)) (justify left)))
 (wire (pts (xy 290.83 101.6) (xy 328.93 101.6)) (stroke (width 0) (type default)))
 (label "PT_MC2_54" (at 309.88 101.6 0) (effects (font (size 1.04 1.04)) (justify left)))
 (wire (pts (xy 290.83 106.68) (xy 328.93 106.68)) (stroke (width 0) (type default)))
 (label "PT_MC2_55" (at 309.88 106.68 0) (effects (font (size 1.04 1.04)) (justify left)))
 (wire (pts (xy 290.83 111.76) (xy 328.93 111.76)) (stroke (width 0) (type default)))
 (label "PT_MC2_56" (at 309.88 111.76 0) (effects (font (size 1.04 1.04)) (justify left)))
 (wire (pts (xy 290.83 116.84) (xy 328.93 116.84)) (stroke (width 0) (type default)))
 (label "PT_MC2_57" (at 309.88 116.84 0) (effects (font (size 1.04 1.04)) (justify left)))
 (wire (pts (xy 290.83 121.92) (xy 328.93 121.92)) (stroke (width 0) (type default)))
 (label "PT_MC2_58" (at 309.88 121.92 0) (effects (font (size 1.04 1.04)) (justify left)))
 (wire (pts (xy 290.83 127.0) (xy 328.93 127.0)) (stroke (width 0) (type default)))
 (label "PT_MC2_59" (at 309.88 127.0 0) (effects (font (size 1.04 1.04)) (justify left)))
 (wire (pts (xy 290.83 132.08) (xy 328.93 132.08)) (stroke (width 0) (type default)))
 (label "PT_MC2_60" (at 309.88 132.08 0) (effects (font (size 1.04 1.04)) (justify left)))
 (symbol
  (lib_id "AdapterR12:MC2_BRK_80") (at 50.8 205.74 0) (unit 4) (exclude_from_sim yes) (in_bom yes) (on_board yes) (dnp no)
  (property "Reference" "J13" (at 50.8 141.66000000000003 0) (effects (font (size 1.45 1.45))))
  (property "Value" "BRK-FACING MC2 / 80" (at 50.8 145.86 0) (effects (font (size 1.04 1.04))))
  (property "Footprint" "AdapterR8:BSE_040_01_Bottom_SamtecDrawing" (at 50.8 205.74 0) (hide yes) (effects (font (size 1.27 1.27))))
  (property "Status" "R12 SINGLE-LINK STUDY / not fabrication-qualified" (at 50.8 205.74 0) (hide yes) (effects (font (size 1.27 1.27)))) (pin "61") (pin "62") (pin "63") (pin "64") (pin "65") (pin "66") (pin "67") (pin "68") (pin "69") (pin "70") (pin "71") (pin "72") (pin "73") (pin "74") (pin "75") (pin "76") (pin "77") (pin "78") (pin "79") (pin "80"))
 (symbol
  (lib_id "AdapterR12:MC2_XEM_80") (at 170.18 205.74 0) (unit 4) (exclude_from_sim yes) (in_bom yes) (on_board yes) (dnp no)
  (property "Reference" "J12" (at 170.18 141.66000000000003 0) (effects (font (size 1.45 1.45))))
  (property "Value" "XEM-FACING MC2 / 80" (at 170.18 145.86 0) (effects (font (size 1.04 1.04))))
  (property "Footprint" "AdapterR8:BTE_040_01_Top_OpalKelly" (at 170.18 205.74 0) (hide yes) (effects (font (size 1.27 1.27))))
  (property "Status" "R12 SINGLE-LINK STUDY / not fabrication-qualified" (at 170.18 205.74 0) (hide yes) (effects (font (size 1.27 1.27)))) (pin "61") (pin "62") (pin "63") (pin "64") (pin "65") (pin "66") (pin "67") (pin "68") (pin "69") (pin "70") (pin "71") (pin "72") (pin "73") (pin "74") (pin "75") (pin "76") (pin "77") (pin "78") (pin "79") (pin "80"))
 (wire (pts (xy 91.44 157.48) (xy 129.54 157.48)) (stroke (width 0) (type default)))
 (label "PT_MC2_61" (at 110.49 157.48 0) (effects (font (size 1.04 1.04)) (justify left)))
 (wire (pts (xy 91.44 162.56) (xy 129.54 162.56)) (stroke (width 0) (type default)))
 (label "PT_MC2_62" (at 110.49 162.56 0) (effects (font (size 1.04 1.04)) (justify left)))
 (wire (pts (xy 91.44 167.64) (xy 129.54 167.64)) (stroke (width 0) (type default)))
 (label "PT_MC2_63" (at 110.49 167.64 0) (effects (font (size 1.04 1.04)) (justify left)))
 (wire (pts (xy 91.44 172.72) (xy 129.54 172.72)) (stroke (width 0) (type default)))
 (label "PT_MC2_64" (at 110.49 172.72 0) (effects (font (size 1.04 1.04)) (justify left)))
 (wire (pts (xy 91.44 177.8) (xy 129.54 177.8)) (stroke (width 0) (type default)))
 (label "PT_MC2_65" (at 110.49 177.8 0) (effects (font (size 1.04 1.04)) (justify left)))
 (wire (pts (xy 91.44 182.88) (xy 129.54 182.88)) (stroke (width 0) (type default)))
 (label "PT_MC2_66" (at 110.49 182.88 0) (effects (font (size 1.04 1.04)) (justify left)))
 (wire (pts (xy 91.44 187.96) (xy 129.54 187.96)) (stroke (width 0) (type default)))
 (label "PT_MC2_67" (at 110.49 187.96 0) (effects (font (size 1.04 1.04)) (justify left)))
 (wire (pts (xy 91.44 193.04) (xy 129.54 193.04)) (stroke (width 0) (type default)))
 (label "PT_MC2_68" (at 110.49 193.04 0) (effects (font (size 1.04 1.04)) (justify left)))
 (wire (pts (xy 91.44 198.12) (xy 129.54 198.12)) (stroke (width 0) (type default)))
 (label "PT_MC2_69" (at 110.49 198.12 0) (effects (font (size 1.04 1.04)) (justify left)))
 (wire (pts (xy 91.44 203.2) (xy 129.54 203.2)) (stroke (width 0) (type default)))
 (label "PT_MC2_70" (at 110.49 203.2 0) (effects (font (size 1.04 1.04)) (justify left)))
 (wire (pts (xy 91.44 208.28) (xy 129.54 208.28)) (stroke (width 0) (type default)))
 (label "PT_MC2_71" (at 110.49 208.28 0) (effects (font (size 1.04 1.04)) (justify left)))
 (wire (pts (xy 91.44 213.36) (xy 129.54 213.36)) (stroke (width 0) (type default)))
 (label "PT_MC2_72" (at 110.49 213.36 0) (effects (font (size 1.04 1.04)) (justify left)))
 (wire (pts (xy 91.44 218.44) (xy 129.54 218.44)) (stroke (width 0) (type default)))
 (label "PT_MC2_73" (at 110.49 218.44 0) (effects (font (size 1.04 1.04)) (justify left)))
 (wire (pts (xy 91.44 223.52) (xy 129.54 223.52)) (stroke (width 0) (type default)))
 (label "PT_MC2_74" (at 110.49 223.52 0) (effects (font (size 1.04 1.04)) (justify left)))
 (wire (pts (xy 91.44 228.6) (xy 129.54 228.6)) (stroke (width 0) (type default)))
 (label "PT_MC2_75" (at 110.49 228.6 0) (effects (font (size 1.04 1.04)) (justify left)))
 (wire (pts (xy 91.44 233.68) (xy 129.54 233.68)) (stroke (width 0) (type default)))
 (label "PT_MC2_76" (at 110.49 233.68 0) (effects (font (size 1.04 1.04)) (justify left)))
 (wire (pts (xy 91.44 238.76) (xy 129.54 238.76)) (stroke (width 0) (type default)))
 (label "PT_MC2_77" (at 110.49 238.76 0) (effects (font (size 1.04 1.04)) (justify left)))
 (wire (pts (xy 91.44 243.84) (xy 129.54 243.84)) (stroke (width 0) (type default)))
 (label "PT_MC2_78" (at 110.49 243.84 0) (effects (font (size 1.04 1.04)) (justify left)))
 (wire (pts (xy 91.44 248.92) (xy 129.54 248.92)) (stroke (width 0) (type default)))
 (label "PT_MC2_79" (at 110.49 248.92 0) (effects (font (size 1.04 1.04)) (justify left)))
 (wire (pts (xy 91.44 254.0) (xy 129.54 254.0)) (stroke (width 0) (type default)))
 (label "PT_MC2_80" (at 110.49 254.0 0) (effects (font (size 1.04 1.04)) (justify left)))
 (text "All contact identities must be checked against Opal Kelly BRK Altium and XEM mating drawing before fabrication." (at 15.24 271 0) (effects (font (size 1.16 1.16)) (justify left))))
